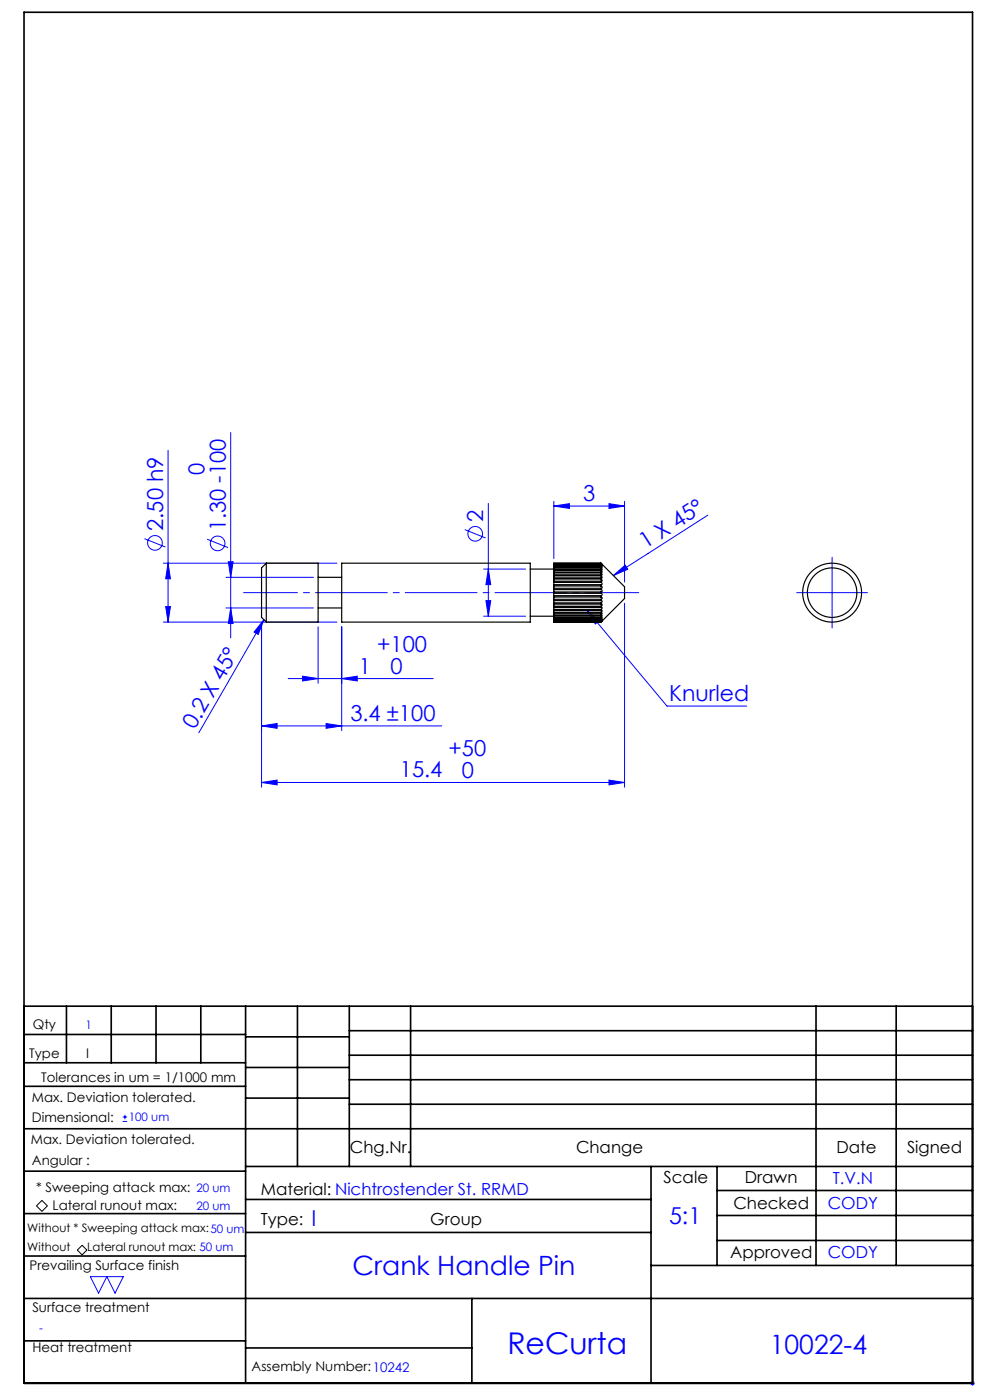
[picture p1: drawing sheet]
<svg xmlns="http://www.w3.org/2000/svg" width="210mm" height="297mm" viewBox="0 0 210 297" stroke-linecap="round" stroke-linejoin="round" font-family="sans-serif">
<g fill="none" stroke="#00f" stroke-width=".21">
<path d="M35.7 95.5v36.5M48.9 91.8v43.5M30.7 114.3l4.4 1.8M34.7 119.5h36.8M35.7 119.5l.5 3.3h-1.1zM43.9 114.4l4.5 1.8M48.4 119.2h1l-.5 3.3zM98.6 112.4l4.4 1.7M103.6 106.8v23.9M117.5 107.4l3.3-.6v1.1zM117.5 106.4v12.1M117.5 107.4h15"/>
<path d="M129.2 106.8l3.3 .6-3.3 .5zM132.5 106.4v17.1M150.2 109.3l-20.1 12.8M176.5 118.2v15M34.7 132h36.8M35.1 128.7h1.1l-.5 3.3zM47.9 129h18.6M47.9 122.5h18.6M48.9 129l.5 3.3h-1zM55.5 132v35M56 131.5l-1.2 3.1-.9-.5zM56 131.5l-13.8 23.9"/>
<path d="M67.5 133v12M72.5 133v22M102.6 120.7h8.9M102.6 130.7h8.9M103.1 127.4h1l-.5 3.3zM103.6 120.7l.5 3.3h-1zM124.6 129.5l2.5 2.2-.8 .7zM124.6 129.5l16.9 20.3h16.9M130.1 122.1l2.5-2.2 .6 .9zM132.5 128v39M169 125.7h15M55.5 154l3.3-.5v1z"/>
<path d="M55.5 154h38.2M61.1 144h30.8M64.2 143.4l3.3 .6-3.3 .5zM69.2 153.5l3.3 .5-3.3 .5zM72.5 144l3.3-.6v1.1zM55.5 166l3.3-.5v1zM55.5 166h77M129.2 165.5l3.3 .5-3.3 .5zM26 237.9h1M26 237h1M26.5 236.5v.9M19.2 270.8h7l-1.8 3.5-1.7-3.5-1.8 3.5z"/>
<path d="M205.8 293.5h1M205.9 293.1l.7 .7M206.3 293v1M206.6 293.1l-.7 .7"/>
<circle cx="32.9" cy="115.2" r="1.56"/>
<circle cx="46.2" cy="115.3" r="1.56"/>
<circle cx="100.8" cy="113.2" r="1.56"/>
</g>
<path d="M8.9 254.7l1.2 1.1-1.2 1.2-1.2-1.2zM16.4 265.2l1-1 1 1-1 1z" fill="none" stroke="#000" stroke-width=".21"/>
<path d="M51.7 125.7h83.8" fill="none" stroke="#00f" stroke-width=".21" stroke-dasharray="15.2 1.3 1.3 1.3" stroke-dashoffset="3.8"/>
<g fill="none" stroke="#000" stroke-width=".35">
<path d="M5.1 2.6h201.2v290.9h-201.2zM5.1 213.5h201.2M5.1 219.5h47M14.1 213.5v12M23.6 213.5v12M33.1 213.5v12M42.6 213.5v12M52.1 213.5v80M52.1 220h22M63.1 213.5v34M74.1 218.7h132.2M74.1 213.5v34"/>
<path d="M87.1 213.5v34M173.1 213.5v55M190.1 213.5v55M5.1 239.5h201.2M5.1 230.5h47M5.1 225.5h47M52.1 226.5h22M52.1 233h22M74.1 223.9h132.2M74.1 229.1h132.2M74.1 234.3h132.2M5.1 257.5h47"/>
<path d="M5.1 248.5h47M52.1 247.5h154.2M52.1 254.5h86M138.1 247.5v46M152.1 247.5v21M152.1 252.6h54.2M152.1 257.9h54.2M5.1 275.5h201.2M5.1 266.5h47M52.1 261.5h86M100.1 275.5v18M138.1 268.5h68.2"/>
<path d="M152.1 263.2h54.2M5.1 284.5h47M52.1 286h48"/>
</g>
<g fill="#00f">
<path d="M124.6 129.5l2.5 2.2-.8 .7z"/>
<path d="M130.1 122.1l2.5-2.2 .6 .9z"/>
<path d="M56 131.5l-1.2 3.1-.9-.5z"/>
<path d="M55.5 154l3.3-.5v1zM69.2 153.5l3.3 .5-3.3 .5zM64.2 143.4l3.3 .6-3.3 .5zM72.5 144l3.3-.6v1.1zM55.5 166l3.3-.5v1zM129.2 165.5l3.3 .5-3.3 .5zM117.5 107.4l3.3-.6v1.1zM129.2 106.8l3.3 .6-3.3 .5z"/>
<path d="M48.9 129l.5 3.3h-1zM48.4 119.2h1l-.5 3.3z"/>
<path d="M35.7 119.5l.5 3.3h-1.1zM35.1 128.7h1.1l-.5 3.3zM103.6 120.7l.5 3.3h-1zM103.1 127.4h1l-.5 3.3z"/>
</g>
<g fill="none" stroke="#000" stroke-width=".25">
<path d="M56.5 119.5h11v12.5h-11M56.5 119.5v12.5M56.5 119.5l-1 1v10.5l1 1M72.5 119.5h40v12.5h-40zM117.5 119.8v.2M117.5 119.7v.1M117.5 119.6v.1M117.5 119.6h.1M117.5 119.5h.1M117.5 119.5h10M117.5 119.8h10M117.5 119.7h10"/>
<path d="M117.5 119.6h10M117.5 119.5v.1M127.5 119.5l5 5v2.5l-5 5M127.5 119.5h.1M127.5 119.8l.2 .4-.2-.2M127.5 119.7v.1M127.5 119.6l.2 .3-.2-.2M127.5 119.6h.1M127.5 119.5l.2 .3-.2-.2M67.5 129h5M67.5 122.5h5M112.5 130.7h5"/>
<path d="M112.5 120.7h5M117.5 125.1v.5M117.5 125.9v.5M117.5 125.6v.3M117.5 126.4v.3M117.5 124.8v.3M117.5 126.7v.4M117.5 124.3v.5M117.5 127.1v.3M117.5 124v.3M117.5 127.4v.5M117.5 123.6v.4"/>
<path d="M117.5 127.9v.3M117.5 123.3v.3M117.5 128.2v.4M117.5 122.8v.5M117.5 128.6v.3M117.5 122.6v.2M117.5 128.9v.4M117.5 122.2v.4M117.5 129.3v.2M117.5 121.9v.3M117.5 129.5v.4M117.5 121.6v.3"/>
<path d="M117.5 129.9v.2M117.5 121.3v.3M117.5 121v.3M117.5 130.1v.3M117.5 130.4v.2M117.5 120.8v.2M117.5 130.6v.3M117.5 120.5v.3M117.5 130.9v.2M117.5 120.4v.1M117.5 131.1v.2M117.5 120.1v.3"/>
<path d="M117.5 131.3v.1M117.5 120v.1M117.5 131.4v.2M117.5 131.6v.1M117.5 131.7v.1M117.5 131.8v.1M117.5 132h10M117.5 125.6h10M117.5 125.1h10M117.5 126.4h10M117.5 125.9h10M117.5 126.7h10"/>
<path d="M117.5 124.8h10M117.5 127.1h10M117.5 124.3h10M117.5 127.4h10M117.5 124h10M117.5 127.9h10M117.5 123.6h10M117.5 128.2h10M117.5 123.3h10M117.5 128.6h10M117.5 122.8h10M117.5 128.9h10"/>
<path d="M117.5 122.6h10M117.5 129.3h10M117.5 122.2h10M117.5 129.5h10M117.5 121.9h10M117.5 129.9h10M117.5 121.6h10M117.5 130.1h10M117.5 121.3h10M117.5 121h10M117.5 130.4h10M117.5 130.6h10"/>
<path d="M117.5 120.8h10M117.5 130.9h10M117.5 120.5h10M117.5 131.1h10M117.5 120.4h10M117.5 131.3h10M117.5 120.1h10M117.5 131.4h10M117.5 120h10M117.5 131.6h10M117.5 131.7h10M117.5 131.8h10"/>
<path d="M117.5 131.9h10M117.5 131.9v.1M127.5 132h.1M127.5 131.9l.2-.2-.2 .3M127.5 131.8v.1M127.5 131.7l.2-.2-.2 .3M127.5 131.6v.1M127.5 131.4l.2-.1-.2 .3M127.5 131.3v.1M127.5 131.1l.2-.1-.2 .3M127.5 130.9v.2M127.5 130.6h.2l-.2 .3"/>
<path d="M127.5 130.4v.2M127.5 130.1h.2l-.2 .3M127.5 129.9v.2M127.5 129.5l.2 .1-.2 .3M127.5 129.3v.2M127.5 128.9l.2 .1-.2 .3M127.5 128.6v.3M127.5 128.2l.2 .1-.2 .3M127.5 127.9v.3M127.5 127.4l.2 .2-.2 .3M127.5 127.1v.3M127.5 126.7l.2 .2-.2 .2"/>
<path d="M127.5 126.4v.3M127.5 125.9l.2 .2-.2 .3M127.5 125.6v.3M127.5 125.1l.2 .3-.2 .2M127.5 124.8v.3M127.5 124.3l.2 .3-.2 .2M127.5 124v.3M127.5 123.6l.2 .3-.2 .1M127.5 123.3v.3M127.5 122.8l.2 .4-.2 .1M127.5 122.6v.2M127.5 122.2l.2 .3-.2 .1"/>
<path d="M127.5 121.9v.3M127.5 121.6l.2 .3h-.2M127.5 121.3v.3M127.5 121l.2 .4-.2-.1M127.5 120.8v.2M127.5 120.5l.2 .4-.2-.1M127.5 120.4v.1M127.5 120.1l.2 .4-.2-.1M127.5 120v.1"/>
<circle cx="176.5" cy="125.7" r="5.3"/>
<circle cx="176.5" cy="125.7" r="6.3"/>
</g>
<text font-size="6.3" fill="#00f" x="107.6" y="287.3">ReCurta</text>
<g font-size="5.6" fill="#00f">
<text x="74.8" y="270.6">Crank Handle Pin</text>
<text x="163.3" y="287.2">10022-4</text>
</g>
<text font-size="4.9" fill="#00f" x="141.9" y="259.7">5:1</text>
<g font-size="4.7" fill="#00f">
<text x="43.4" y="100.8" transform="rotate(-90 43.4 100.8)">0</text>
<text x="123.7" y="106.3">3</text>
<text x="34.6" y="112.6" transform="rotate(-90 34.6 112.6)">2.50 h9</text>
<text x="47.9" y="112.7" transform="rotate(-90 47.9 112.7)">1.30 -100</text>
<text x="102.5" y="110.7" transform="rotate(-90 102.5 110.7)">2</text>
<text x="136.9" y="116.6" transform="rotate(-33 136.9 116.6)">1 X 45°</text>
<text x="76.1" y="142.9">1</text>
<text x="80" y="138.4">+100</text>
<text x="82.8" y="142.9">0</text>
<text x="141.9" y="148.7">Knurled</text>
<text x="41.3" y="154.9" transform="rotate(-60 41.3 154.9)">0.2 X 45°</text>
<text x="74.3" y="153">3.4 ±100</text>
<text x="95.2" y="160.5">+50</text>
<text x="84.8" y="164.9">15.4</text>
<text x="98" y="165">0</text>
<text x="66.1" y="260">I</text>
</g>
<g font-size="3.5">
<text x="74.2" y="244.7">Chg.Nr.</text>
<text x="122.2" y="244.7">Change</text>
<text x="177.4" y="244.7">Date</text>
<text x="192.4" y="244.7">Signed</text>
<text x="140.8" y="250.9">Scale</text>
<text x="158" y="250.9">Drawn</text>
<text x="55.3" y="253.5">Material: Nichtrostender St. RRMD</text>
<text x="155.6" y="256.4">Checked</text>
<text x="55.3" y="259.8">Type:</text>
<text x="91.3" y="259.8">Group</text>
<text x="154.9" y="266.9">Approved</text>
</g>
<g font-size="3.5" fill="#00f">
<text x="176.6" y="251.1">T.V.N</text>
<text x="175.6" y="256.6">CODY</text>
<text x="175.6" y="267">CODY</text>
</g>
<g font-size="2.8">
<text x="7" y="218.4">Qty</text>
<text x="6.2" y="224.5">Type</text>
<text x="18.2" y="224.5">I</text>
<text x="6.8" y="233.7">Max. Deviation tolerated.</text>
<text x="8.8" y="229.4">Tolerances in um = 1/1000 mm</text>
<text x="6.8" y="238.1">Dimensional:</text>
<text x="6.6" y="242.8">Max. Deviation tolerated.</text>
<text x="6.8" y="247.1">Angular :</text>
<text x="7.6" y="252.9">* Sweeping attack max:</text>
<text x="11.2" y="256.7">Lateral runout max:</text>
<text x="6.3" y="269.5">Prevailing Surface finish</text>
<text x="6.9" y="278.3">Surface treatment</text>
<text x="6.9" y="286.7">Heat treatment</text>
<text x="53.4" y="290.9">Assembly Number:10242</text>
</g>
<g font-size="2.5" fill="#00f">
<text x="18.1" y="218.3">1</text>
<text x="27.3" y="237.9">100 um</text>
<text x="41.7" y="256.6">20 um</text>
<text x="41.7" y="252.9">20 um</text>
<text x="8.3" y="282.6">-</text>
</g>
<g font-size="2.5">
<text x="5.8" y="261.4">Without * Sweeping attack max:50 um</text>
<text x="5.8" y="265.4">Without</text>
<text x="18.5" y="265.3">Lateral runout max: 50 um</text>
</g>
</svg>
